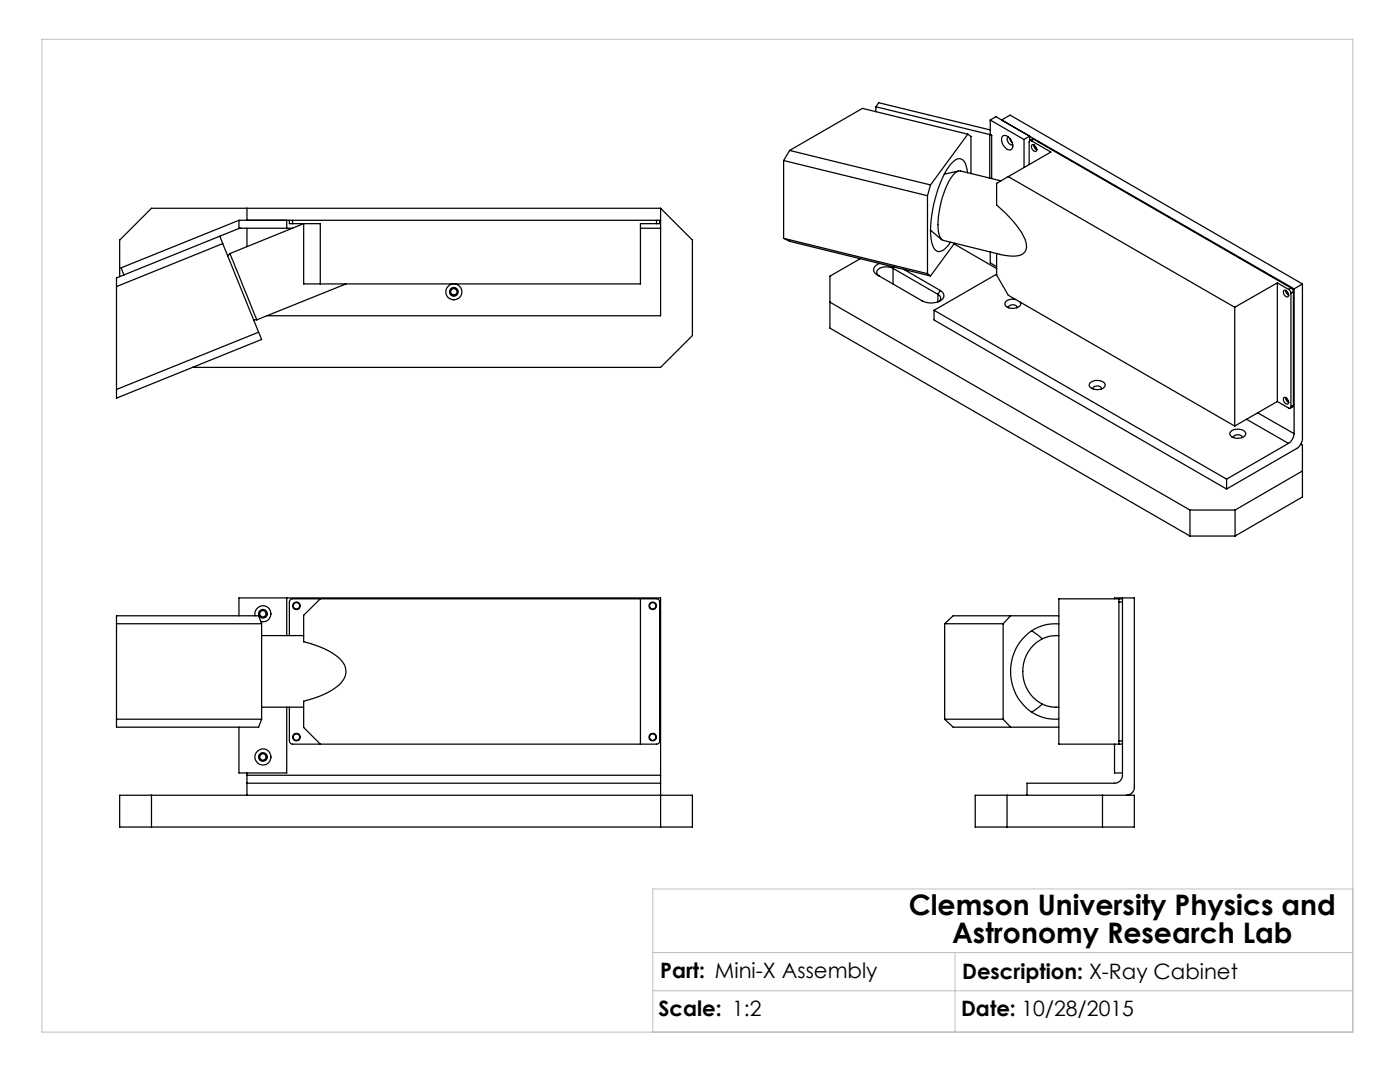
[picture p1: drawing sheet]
<svg xmlns="http://www.w3.org/2000/svg" width="279mm" height="216mm" viewBox="0 0 279 216" stroke-linecap="round" stroke-linejoin="round" font-family="sans-serif">
<path d="M8.4 7.8h261.6v198.2h-261.6zM270 177.4h-139.7v28.6M130.3 190.1h139.7M130.3 197.7h139.7M190.6 190.1v15.9" fill="none" stroke="#c0c0c0" stroke-width=".2"/>
<g fill="none" stroke="#000" stroke-width=".25">
<path d="M156.4 32l28.7 7.1M156.4 32v15.6M157.6 30l28.1 6.9M157.6 30l-1.2 2M174.8 21.3l22.7 5.5M174.8 21.3l.6-.8 22.2 5.4M174.8 21.3v1M185.1 39.1v15.5M185.7 36.9l-.6 2.2M191.3 34.1l-2.8 .6M193.1 34.5l-.1-.7a2.53 2.53 0 0 0-1.2-2.1 2.48 2.48 0 0 0-2.5 1.6 25 25 0 0 0-3.5 14.4 3.6 3.6 0 0 0 1.1 2.4 1.65 1.65 0 0 0 2-.7l.8-1.1M193.1 26.8l.7 .4v7.4"/>
<path d="M193.1 26.8l-7.4 10.1M193.1 26.8l-21-5.2-14.5 8.4M197.5 26.8l.4 .2M197.5 26.8v8.7M197.6 24v2.8l.3 .2M197.6 24l6.8 3.8M197.6 24l1.2-.7 59.5 34.3M197.9 27v8.6M199.9 24l1.7-1 58.3 33.7M200.2 27.1a1.7 1.7 0 0 1 1.9 1.6 .79 .79 0 0 1-.2 1.1 .79 .79 0 0 1-1.1-.2 1.93 1.93 0 0 1-.6-2.5zM201.2 35.2l45.2 26.1M201.3 27.3a.95 .95 0 0 0-.2 1.1 .95 .95 0 0 0 .9 .5l.1-.1"/>
<path d="M201.5 27.6l.5 .9M204.4 27.8v5.6M204.4 27.8l1.1-.6v.9M205.8 28.1l3.9 2.2-10.8 6.3v4.3a18.2 18.2 0 0 1 5.9 7.5 1.95 1.95 0 0 1-2 2.7h-1.3l-1.7-.3-11.5-2.8a2.32 2.32 0 0 1-1.1-2.4 17.3 17.3 0 0 1 3.3-11 1.19 1.19 0 0 1 1.2-.5l8.1 2M205.8 28.1a.26 .26 0 0 0-.3 0 .26 .26 0 0 0-.1 .3v4.4M206 28.9a.86 .86 0 0 1 .7 1.3 .86 .86 0 0 1-.7-1.3zM206.3 27.8h-.3l-.5 .2M206.3 27.8l-.5 .3M206.3 27.8l51.4 29.7M206.3 28.9l.2 .6 .4 .4M206.4 29l.2 .5 .3 .3M24.7 54.9l-1.5 .6v23.9l29-11.7-.6-1.4"/>
<path d="M43.9 47.1l.6 1.5M44.5 48.6l-21.3 8.6M44.5 48.6l7.1 17.7M45.9 50.6l5.4 13.2M45.9 50.6l-.5 .4M47.7 44v1.5h10.7M47.7 44h84.1M47.7 44l-23.5 9.4 .5 1.5M48.1 45.5l-.5 .1-22.9 9.3M49.3 41.6v2.4M49.3 45.5v3.7M57.2 44v1.5"/>
<path d="M57.7 44v.6h.7M58.4 44.6h5.5v12.1M58.4 44v.6M69 56.7l-17.7 7.1M90.4 56.7a1.59 1.59 0 0 0-1.2 2.4 1.59 1.59 0 0 0 2.7 0 1.59 1.59 0 0 0-1.1-2.4M127.8 45.5h4M131 44.6h-3.2v12.1h-67.2v-12.1l-14.7 6M131 44v.6M131.7 44v.6h-.7M131.8 44v1.5M131.8 41.6v2.4M131.8 45.5v17.5h-78.5"/>
<path d="M131.8 41.6h-101.6l-6.3 6.3v7.3M131.8 41.6l6.4 6.3v19.1l-6.4 6.3h-93.4M156.4 47.6l28.7 7M156.4 47.6l1.2 .6 28.1 6.9M171.7 51.6l-6.1 3.5v10.4l71.9 41.5M175.5 52.6a1.24 1.24 0 0 0-.8 2l9.3 5.4a3.8 3.8 0 0 0 4.2-.4 1.07 1.07 0 0 0-.6-1.6M178.2 53.6a2.75 2.75 0 0 0-3.1 .3 .82 .82 0 0 0 .4 1.2M178.2 53.6l9 5.1M178.2 53.6v3.1M178.4 53.3l-.2 .3M180.3 53.7l7.3 4.3M185.1 54.6l.6 .5"/>
<path d="M185.7 45.9l2.3 1.9M187.2 58.7a.82 .82 0 0 1 .2 1.5M187.2 58.7v1.6M187.6 58l-.4 .7M190.4 48.7l8.5 4.9M190.5 48.5l-4.8 6.6M197.6 50.3v2.2l1.3 .7M198.8 54.8l-12.4 7.1M198.8 54.8l.1 .1M198.9 50.6v4.3l2.3 4 45.2 26.1M198.9 54.7l-.1 .1M202.7 59.8a1.68 1.68 0 0 0-2.1 .7 1.37 1.37 0 0 0 1.7 1 1.36 1.36 0 0 0 1.4-.9l-.1-.3"/>
<path d="M254.9 56.4l-8.5 4.9M254.9 56.4l2.3 1.3M254.9 56.4v23.7M256.3 57.9a.86 .86 0 0 1 .7 1.3 .88 .88 0 0 1-.7-1.3zM256.6 57.9l.2 .6 .4 .4M256.7 58l.1 .5 .4 .3M257.2 57.7l.4 .5v.3M257.6 58.5v22.7M257.7 57.5l.4 .4v.3M257.7 57.5l-.5 .2M258.1 58.2l-.5 .3M258.1 58.2v22.7"/>
<path d="M258.3 57.6v28.9M259.9 56.7v30.8a2.51 2.51 0 0 1-1.1 2l-14 8.1M259.9 56.7l-1.6 .9M50.6 63.8h.7M51.6 66.3l-28.4 11.4M165.6 60.3l71.9 41.5M186.4 61.9l58.4 33.7M186.4 61.9v2l58.4 33.7M201.3 61.4a.9 .9 0 0 1 .8-.6 .9 .9 0 0 1 .9 .5v.1M217.5 76.4a2.27 2.27 0 0 1 3 .1 1.08 1.08 0 0 1-1.4 1.3 1.42 1.42 0 0 1-1.7-1.1zM218.1 77.6a.91 .91 0 0 1 .8-.6 .91 .91 0 0 1 .9 .5v.1M246.4 61.3v23.7"/>
<path d="M256.3 79.3a.88 .88 0 0 1 .7 1.3 .86 .86 0 0 1-.7-1.3zM256.6 79.3l.2 .6 .4 .4M256.7 79.4l.1 .5 .4 .3M244.8 95.6v2M245.6 86.2a2.01 2.01 0 0 1 3 .3 1.54 1.54 0 0 1-1.9 1 1.21 1.21 0 0 1-1.3-1.1zM246.2 87.3a.95 .95 0 0 1 .8-.6 .95 .95 0 0 1 .9 .5v.1M248.7 83.6l8.4 4.9M251 82.4l7.3 4.1M254.9 80.1l2.3 1.3a.28 .28 0 0 0 .3 .1 .28 .28 0 0 0 .1-.3M254.9 80.1l-8.5 4.9M257.1 88.5l-12.3 7.1M258.1 80.9l-.1 .3-.5 .3"/>
<path d="M258.1 80.9l-.5 .3M258.3 86.5a2.53 2.53 0 0 1-1.2 2M259.6 88.6l.3 .2v10.4l-13.4 7.8M259.9 94l-13.4 7.8M57.2 119.3v7.5M63.9 119.5l-3.3 3.3v5.3a15.6 15.6 0 0 1 7.5 3.6 3.3 3.3 0 0 1-.5 5.1 16.8 16.8 0 0 1-7 3.1v5.3l3.3 3.3M127.8 119.5v29M222.4 119.5v-.2h4v37.8a1.63 1.63 0 0 1-1.6 1.6M223.3 119.5v.6M224 119.3v35.4a1.57 1.57 0 0 1-1.6 1.6h-17.4v2.4M224 119.5h-12.7v29h12.7M237.5 101.8h9"/>
<path d="M237.5 107h9M237.5 101.8v5.2M246.5 101.8v5.2M23.2 124.5h29M47.7 122.9v-3.6h84.1v35.4M50.9 122.9a1.59 1.59 0 0 1 1.5-2 1.59 1.59 0 0 1 1.7 1.7 1.59 1.59 0 0 1-2.1 1.4M52.2 126.8h8.4M52.2 124.5l-.6-1.6h-28.4v22.2h28.4l.6-1.6M52.2 124.5v19M57.7 126.8v-6.7a.66 .66 0 0 1 .7-.6h72.6a.6 .6 0 0 1 .7 .6v27.7a.6 .6 0 0 1-.7 .7h-72.6a.66 .66 0 0 1-.7-.7v-6.7M188.5 124.5h11.7M188.5 124.5v19"/>
<path d="M200.2 124.5v19M201.7 122.9l-1.5 1.6M205.9 125.9l2.1 1.6M211.3 124.5a9.3 9.3 0 0 0-9.4 11.4 9 9 0 0 0 9.4 7.6M211.3 126.8a7.2 7.2 0 0 0-6.1 11.1 6.4 6.4 0 0 0 6.1 3.2M211.3 122.9h-21.1l-1.7 1.6M223.3 120.1h.7M223.3 120.1v27.7M23.2 143.5h29M23.9 158.7h114.3v6.3h-114.3zM30.2 158.7v6.3M49.3 154.7v1.6"/>
<path d="M49.3 156.3h82.5M49.3 154.2v.5M49.3 156.3v2.4M49.3 154.7h82.5M52.2 141.1h8.4M57.2 141.1v13.1h-9.5v-9.1M131.8 154.7v1.6M131.8 156.3v8.7M188.5 143.5h11.7M188.5 143.5l1.7 1.6h21.1M194.6 158.7h31.8v6.3h-31.8zM200.2 143.5l1.5 1.6"/>
<path d="M201 158.7v6.3M208 140.5l-2.1 1.6M220 158.7v6.3M222.4 148.5v5.7h1.6M223.3 147.8v.7M223.3 147.8h.7"/>
<circle cx="90.6" cy="58.2" r=".87"/>
<circle cx="90.6" cy="58.2" r=".63"/>
<circle cx="52.5" cy="122.5" r=".87"/>
<circle cx="52.5" cy="122.5" r=".64"/>
<circle cx="59.1" cy="120.9" r=".76"/>
<circle cx="59.2" cy="120.9" r=".63"/>
<circle cx="130.3" cy="120.9" r=".76"/>
<circle cx="130.3" cy="120.9" r=".64"/>
<circle cx="52.5" cy="151" r=".87"/>
<circle cx="52.5" cy="151.1" r="1.6"/>
<circle cx="52.5" cy="151" r=".64"/>
<circle cx="59.2" cy="147.1" r=".64"/>
<circle cx="59.2" cy="147.1" r=".74"/>
<circle cx="130.3" cy="147.1" r=".65"/>
<circle cx="130.3" cy="147.1" r=".74"/>
</g>
<g font-size="5.6">
<text x="181.4" y="182.5">Clemson University Physics and</text>
<text x="190" y="188.2">Astronomy Research Lab</text>
</g>
<g font-size="4.2">
<text x="131.7" y="195.1">Part: Mini-X Assembly</text>
<text x="192" y="195.3">Description: X-Ray Cabinet</text>
<text x="131.4" y="202.8">Scale: 1:2</text>
<text x="191.8" y="202.8">Date: 10/28/2015</text>
</g>
</svg>
